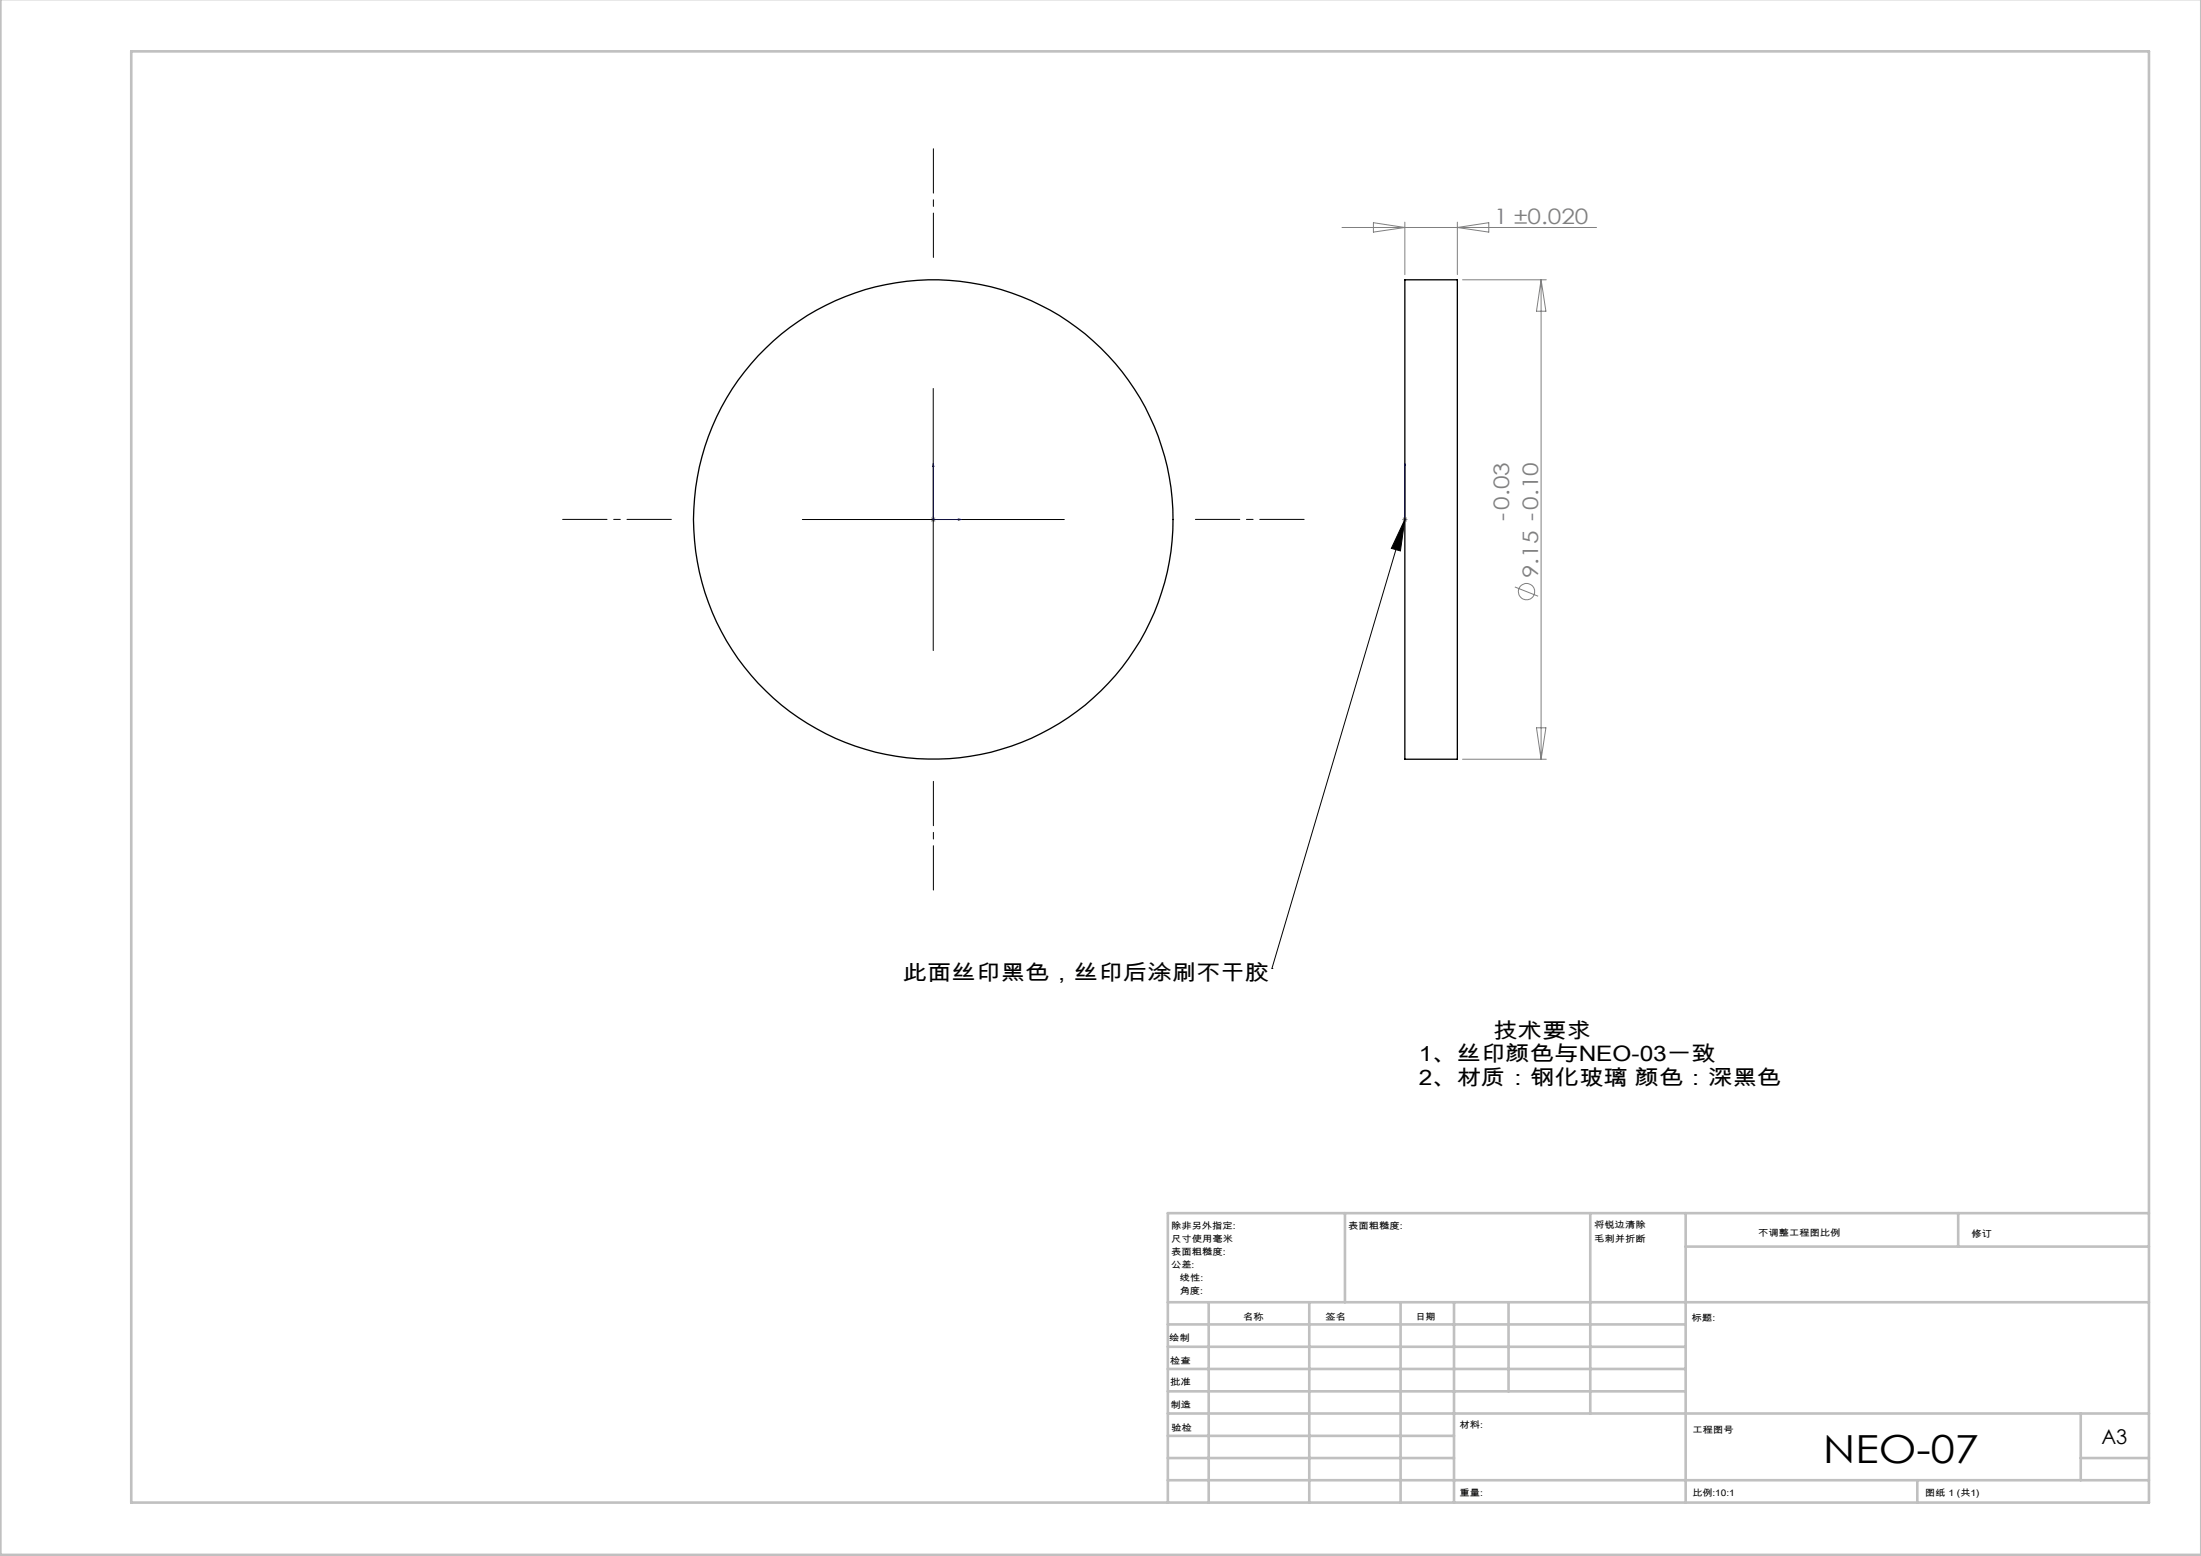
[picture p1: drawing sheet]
<svg xmlns="http://www.w3.org/2000/svg" width="420mm" height="297mm" viewBox="0 0 420 297" stroke-linecap="round" stroke-linejoin="round" font-family="sans-serif">
<g fill="none" stroke="#808080" stroke-width=".19">
<path d="M256.1 43.4h48.6M262.1 42.5l6 .9-6 .9zM268.1 42.4v10M278.1 42.4v10M278.1 43.4l6-.9v1.8zM279.1 53.4h16M294.1 53.4v91.5M294.1 53.4l.9 6h-1.8zM177.6 99.2h1M177.7 98.8l.7 .7M178.1 98.7v1M178.4 98.8l-.7 .7"/>
<path d="M267.6 99.2h1M267.7 98.8l.7 .7M268.1 98.7v1M268.4 98.8l-.7 .7M289.1 112l4.4 1.8M293.2 138.9h1.8l-.9 6zM279.1 144.9h16"/>
<circle cx="291.3" cy="112.9" r="1.56"/>
</g>
<path d="M178.1 74.2v50M153.1 99.2h50M268.1 99.2l-.9 6-1.7-.5zM268.1 99.2l-25.4 85.7M242.7 184.9h.1" fill="none" stroke="#000" stroke-width=".19"/>
<path d="M178.1 88.5l.1 .5h-.2zM178.1 88.5v10.7h5.3M182.9 99l.5 .2-.5 .1zM268.1 99v.3zM268.1 88.5v.5v-.5M268.1 99.2h.1M268.1 88.5v10.7" fill="none" stroke="#00f" stroke-width=".19"/>
<path d="M178.1 49.1v-20.7M128.1 99.1h-20.7M228.1 99.1h20.8M178.1 149.1v20.8" fill="none" stroke="#000" stroke-width=".19" stroke-dasharray="30.5 1.3 1.3 1.3" stroke-dashoffset="22"/>
<g fill="none" stroke="#c0c0c0" stroke-width=".5">
<path d="M.1 -.1v296.9h419.9M25 9.8h385.1v277h-385.1zM256.6 231.6v17M303.5 231.6v38.2M321.7 231.6v55.2M321.7 237.9h88.4M373.7 231.6v6.3M410.1 231.6h-187.3v55.2M222.8 248.6h187.3M222.8 257.1h98.9M222.8 252.8h98.9M230.6 248.6v38.2"/>
<path d="M249.8 248.6v38.2M267.3 248.6v38.2M277.5 248.6v38.2M287.9 248.6v17M222.8 265.6h98.9M222.8 261.3h98.9M222.8 278.3h54.7M222.8 274.1h54.7M222.8 269.8h187.3M397.1 278.3h13M397.1 269.8v12.7M222.8 282.5h187.3"/>
<path d="M365.9 282.5v4.3"/>
</g>
<path d="M268.1 99.2l-.9 6-1.7-.5z" fill="#000"/>
<path d="M182.9 99l.5 .2-.5 .1zM178.1 88.5l.1 .5h-.2zM268.1 99v.3zM268.1 88.5v.5z" fill="#00f"/>
<g fill="none" stroke="#000" stroke-width=".25">
<path d="M268.1 53.4h10v91.5h-10z"/>
<circle cx="178.1" cy="99.2" r="45.7"/>
</g>
<text font-size="7.4" x="347.9" y="279.3">NEO-07</text>
<g font-size="4.1" fill="#808080">
<text x="285.1" y="42.8">1 ±0.020</text>
<text x="288" y="99.4" transform="rotate(-90 288 99.4)">-0.03</text>
<text x="293.5" y="110.4" transform="rotate(-90 293.5 110.4)">9.15 -0.10</text>
</g>
<g font-size="4.1">
<text x="172.3" y="187">此面丝印黑色，丝印后涂刷不干胶</text>
<text x="270.7" y="202.6">1、丝印颜色与NEO-03一致</text>
<text x="285" y="198.1">技术要求</text>
<text x="270.7" y="207.1">2、材质：钢化玻璃 颜色：深黑色</text>
</g>
<text font-size="3.9" x="401" y="275.7">A3</text>
<g font-size="1.7">
<text x="223.5" y="234.6">除非另外指定:</text>
<text x="223.5" y="237.1">尺寸使用毫米</text>
<text x="223.5" y="239.6">表面粗糙度:</text>
<text x="257.3" y="234.6">表面粗糙度:</text>
<text x="304.2" y="234.5">将锐边清除</text>
<text x="304.2" y="237">毛刺并折断</text>
<text x="335.5" y="235.9">不调整工程图比例</text>
<text x="376.2" y="236.1">修订</text>
<text x="223.5" y="242.1">公差:</text>
<text x="225.1" y="244.6">线性:</text>
<text x="225.1" y="247.1">角度:</text>
<text x="237.2" y="252">名称</text>
<text x="252.9" y="251.9">签名</text>
<text x="270.1" y="251.9">日期</text>
<text x="223.1" y="256">绘制</text>
<text x="322.8" y="252.2">标题:</text>
<text x="223.3" y="260.3">检查</text>
<text x="223.3" y="264.4">批准</text>
<text x="223.3" y="268.7">制造</text>
<text x="223.6" y="273.1">验检</text>
<text x="278.5" y="272.5">材料:</text>
<text x="323" y="273.6">工程图号</text>
<text x="278.5" y="285.5">重量:</text>
<text x="323" y="285.6">比例:10:1</text>
<text x="367.4" y="285.6">图纸 1 (共1)</text>
</g>
</svg>
